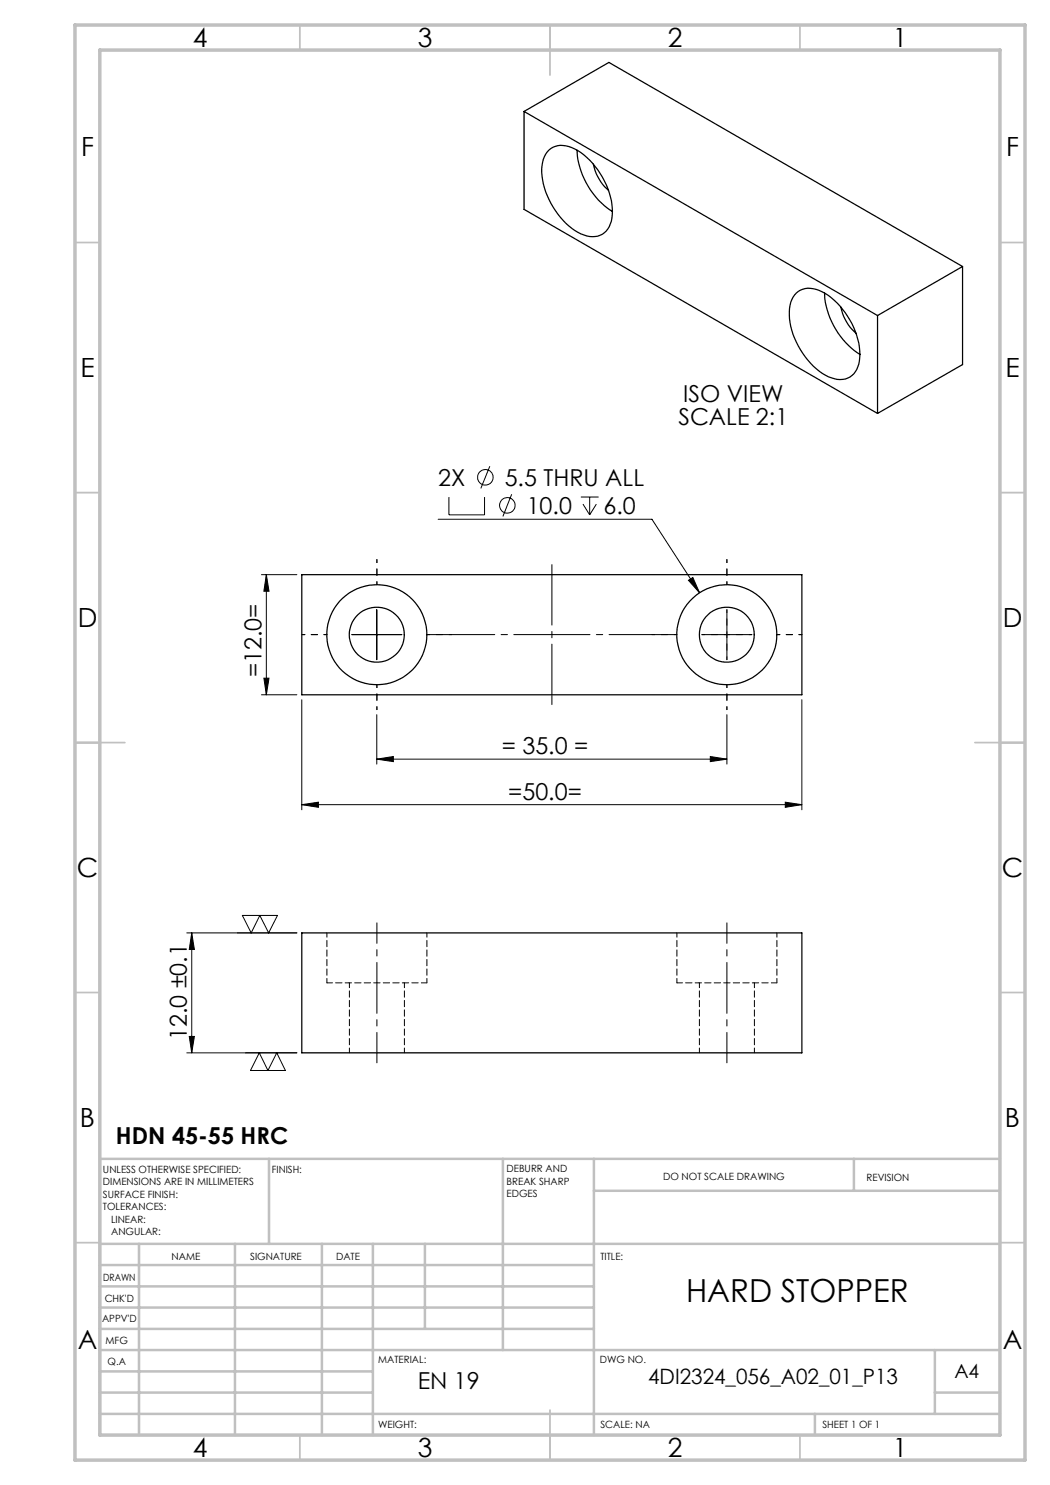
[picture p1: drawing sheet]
<svg xmlns="http://www.w3.org/2000/svg" width="210mm" height="297mm" viewBox="0 0 210 297" stroke-linecap="round" stroke-linejoin="round" font-family="sans-serif">
<g fill="none" stroke="#000" stroke-width=".2">
<path d="M89.8 99.4v3.6h7.1v-3.6M98 93.2l-1.8 4.5M102.3 98.8l-1.7 4.5M116.2 99.4h3.5M117.9 99.4v3.6M52.3 114.9h7.1M53.3 114.9l.5 3.3h-1zM53.3 114.9v24.1M87.6 103.9h42.8l9.5 14.7M116.6 100.8l1.3 2.2M119.3 100.8l-1.4 2.2M137.7 116.1l.9-.6 1.3 3.1z"/>
<path d="M52.3 139h7.1M52.8 135.6h1l-.5 3.4zM60.4 139.9v22.1M70.4 126.9h10M75.4 122v9.9M140.4 126.9h10M145.4 122v9.9M160.4 139.9v22.1M75.4 151.8l3.3-.5v1zM75.4 142.9v9.9M75.4 151.8h70M142.1 151.3l3.3 .5-3.3 .5z"/>
<path d="M145.4 142.9v9.9M60.4 160.9l3.3-.5v1.1zM60.4 160.9h100M157.1 160.4l3.3 .5-3.3 .6zM37.4 186.6h22M38.3 186.6l.6 3.3h-1zM38.3 186.6v24M48.5 183.1h7l-1.8 3.5-1.7-3.5-1.8 3.5zM37.4 210.6h22M37.9 207.3h1l-.6 3.3zM51.9 210.6l1.7 3.5 1.8-3.5 1.7 3.5h-7z"/>
<circle cx="97.1" cy="95.5" r="1.56"/>
<circle cx="101.5" cy="101.1" r="1.56"/>
</g>
<path d="M110.4 140.9v-28" fill="none" stroke="#000" stroke-width=".2" stroke-dasharray="15.2 1.3 1.3 1.3" stroke-dashoffset="3.1"/>
<path d="M75.4 212.6v-16M145.4 212.6v-16" fill="none" stroke="#000" stroke-width=".2" stroke-dasharray="15.2 1.3 1.3 1.3" stroke-dashoffset="9.1"/>
<path d="M75.4 196.6v-12M145.4 196.6v-12" fill="none" stroke="#000" stroke-width=".2" stroke-dasharray="15.2 1.3 1.3 1.3" stroke-dashoffset="11.1"/>
<path d="M75.4 116.9v-5M145.4 116.9v-5M65.4 126.9h-5M75.4 136.9v5M85.4 126.9h5M135.4 126.9h-5M145.4 136.9v5M145.4 126.9v-5M145.4 126.9h-5M145.4 126.9v5M145.4 126.9h5M155.4 126.9h5" fill="none" stroke="#000" stroke-width=".2" stroke-dasharray="15.2 1.3 1.3 1.3" stroke-dashoffset="14.6"/>
<path d="M85.4 126.9h50" fill="none" stroke="#000" stroke-width=".2" stroke-dasharray="15.2 1.3 1.3 1.3" stroke-dashoffset="1.7"/>
<g fill="none" stroke="#c0c0c0" stroke-width=".35">
<path d="M60 5v5M110 5v10M160 5v5M15 48.5h5M200 48.5h5M15 98.5h5M200 98.5h5M15 148.5h10M195 148.5h10M15 198.5h5M200 198.5h5M15 248.5h5"/>
<path d="M200 248.5h5M60 287v5M110 282v10M160 287v5"/>
</g>
<g fill="none" stroke="#c0c0c0" stroke-width=".5">
<path d="M53.8 231.8v17M100.6 231.8v38.2M118.8 231.8v55.2M118.8 238.2h81.2M170.8 231.8v6.4M200 231.8h-180v55.2M20 248.8h180M20 257.3h98.8M20 253h98.8M27.8 248.8v38.2M47 248.8v38.2M64.4 248.8v38.2"/>
<path d="M74.6 248.8v38.2M85 248.8v17M20 265.8h98.8M20 261.5h98.8M20 278.5h54.6M20 274.3h54.6M20 270h180M187 278.5h13M187 270v12.8M20 282.8h180M163 282.8v4.2"/>
</g>
<path d="M15 5h190v287h-190zM20 10h180v277h-180z" fill="none" stroke="#c0c0c0" stroke-width=".7"/>
<g fill="#000">
<path d="M52.8 135.6h1l-.5 3.4zM53.3 114.9l.5 3.3h-1z"/>
<path d="M75.4 151.8l3.3-.5v1zM142.1 151.3l3.3 .5-3.3 .5zM137.7 116.1l2.2 2.5-1.3-3.1z"/>
<path d="M60.4 160.9l3.3-.5v1.1zM157.1 160.4l3.3 .5-3.3 .6z"/>
<path d="M38.3 186.6l.6 3.3h-1zM37.9 207.3h1l-.6 3.3z"/>
</g>
<g fill="none" stroke="#000" stroke-width=".25">
<path d="M104.8 22.3l70.7 40.8M104.8 22.3l17-9.8 70.7 40.8M104.8 22.3v19.6l70.7 40.8M109.8 30a4.3 4.3 0 0 1 5.2-.2 15.2 15.2 0 0 1 7.4 13.2 4.1 4.1 0 0 1-3.4 4.3 7.7 7.7 0 0 1-5.8-2.6 15.3 15.3 0 0 1-4.8-11.6l.5-1.7zM115.4 30.1a15.6 15.6 0 0 0 7.1 12.2M118.7 32.8a9.3 9.3 0 0 0 3 5.3M159.3 58.6a4.3 4.3 0 0 1 5.2-.2 15.2 15.2 0 0 1 7.4 13.1 4.1 4.1 0 0 1-3.4 4.4 7.7 7.7 0 0 1-5.8-2.7 15.3 15.3 0 0 1-4.8-11.5l.5-1.8zM164.9 58.6a15.6 15.6 0 0 0 7.1 12.3M192.5 53.3v19.6l-17 9.8M192.5 53.3l-17 9.8M168.2 61.4a9.3 9.3 0 0 0 3 5.2M175.5 63.1v19.6"/>
<path d="M60.4 114.9h100v24.1h-100zM60.4 186.6h100v24h-100z"/>
<circle cx="75.4" cy="126.9" r="5.5"/>
<circle cx="75.4" cy="126.9" r="10"/>
<circle cx="145.4" cy="126.9" r="5.5"/>
<circle cx="145.4" cy="126.9" r="10"/>
</g>
<path d="M65.4 196.6h20M135.4 196.6h20" fill="none" stroke="#000" stroke-width=".2" stroke-dasharray="1.3 .6" stroke-dashoffset=".2"/>
<path d="M65.4 186.6v10M85.4 196.6v-10M135.4 186.6v10M155.4 196.6v-10" fill="none" stroke="#000" stroke-width=".2" stroke-dasharray="1.3 .6" stroke-dashoffset=".4"/>
<path d="M69.9 196.6v14M139.9 196.6v14M80.9 210.6v-14M150.9 210.6v-14" fill="none" stroke="#000" stroke-width=".2" stroke-dasharray="1.3 .6" stroke-dashoffset=".3"/>
<text font-size="6.3" x="137.2" y="260.4">HARD STOPPER</text>
<g font-size="5.3">
<text x="38.5" y="9.5">4</text>
<text x="83.5" y="9.5">3</text>
<text x="133.6" y="9.5">2</text>
<text x="178.6" y="9.5">1</text>
<text x="16.2" y="31.3">F</text>
<text x="201.2" y="31.3">F</text>
<text x="16.1" y="75.5">E</text>
<text x="201.1" y="75.5">E</text>
<text x="15.5" y="125.5">D</text>
<text x="200.5" y="125.5">D</text>
<text x="15.4" y="175.5">C</text>
<text x="200.4" y="175.5">C</text>
<text x="16" y="225.5">B</text>
<text x="201" y="225.5">B</text>
<text x="15.5" y="269.8">A</text>
<text x="200.5" y="269.8">A</text>
<text x="38.5" y="291.5">4</text>
<text x="83.5" y="291.5">3</text>
<text x="133.6" y="291.5">2</text>
<text x="178.6" y="291.5">1</text>
</g>
<g font-size="4.7">
<text x="136.6" y="80.4">ISO VIEW</text>
<text x="135.7" y="84.9">SCALE 2:1</text>
<text x="87.7" y="97.2">2X</text>
<text x="100.9" y="97.2">5.5 THRU ALL</text>
<text x="105.3" y="102.8">10.0</text>
<text x="120.7" y="102.8">6.0</text>
<text x="52.3" y="135.4" transform="rotate(-90 52.3 135.4)">=12.0=</text>
<text x="100.4" y="150.8">= 35.0 =</text>
<text x="101.7" y="159.9">=50.0=</text>
<text x="37.4" y="208" transform="rotate(-90 37.4 208)">12.0 ±0.1</text>
<text x="23.2" y="228.8">HDN 45-55 HRC</text>
<text x="83.5" y="277.9">EN 19</text>
</g>
<text font-size="4.2" x="129.6" y="276.8">4DI2324_056_A02_01_P13</text>
<text font-size="3.9" x="190.9" y="275.5">A4</text>
<g font-size="2">
<text x="20.6" y="234.6">UNLESS OTHERWISE SPECIFIED:</text>
<text x="20.6" y="237.1">DIMENSIONS ARE IN MILLIMETERS</text>
<text x="20.6" y="239.6">SURFACE FINISH:</text>
<text x="54.4" y="234.6">FINISH:</text>
<text x="101.3" y="234.5">DEBURR AND</text>
<text x="101.3" y="237">BREAK SHARP</text>
<text x="101.3" y="239.5">EDGES</text>
<text x="132.6" y="236">DO NOT SCALE DRAWING</text>
<text x="173.3" y="236.2">REVISION</text>
<text x="20.6" y="242.1">TOLERANCES:</text>
<text x="22.2" y="244.6">LINEAR:</text>
<text x="22.2" y="247.1">ANGULAR:</text>
<text x="34.3" y="252">NAME</text>
<text x="50" y="251.9">SIGNATURE</text>
<text x="67.2" y="251.9">DATE</text>
<text x="120.1" y="251.9">TITLE:</text>
<text x="20.6" y="256.1">DRAWN</text>
<text x="20.9" y="260.3">CHK'D</text>
<text x="20.4" y="264.4">APPV'D</text>
<text x="21.1" y="268.8">MFG</text>
<text x="21.5" y="273">Q.A</text>
<text x="75.6" y="272.5">MATERIAL:</text>
<text x="120" y="272.5">DWG NO.</text>
<text x="75.6" y="285.5">WEIGHT:</text>
<text x="120.1" y="285.6">SCALE: NA</text>
<text x="164.5" y="285.6">SHEET 1 OF 1</text>
</g>
</svg>
